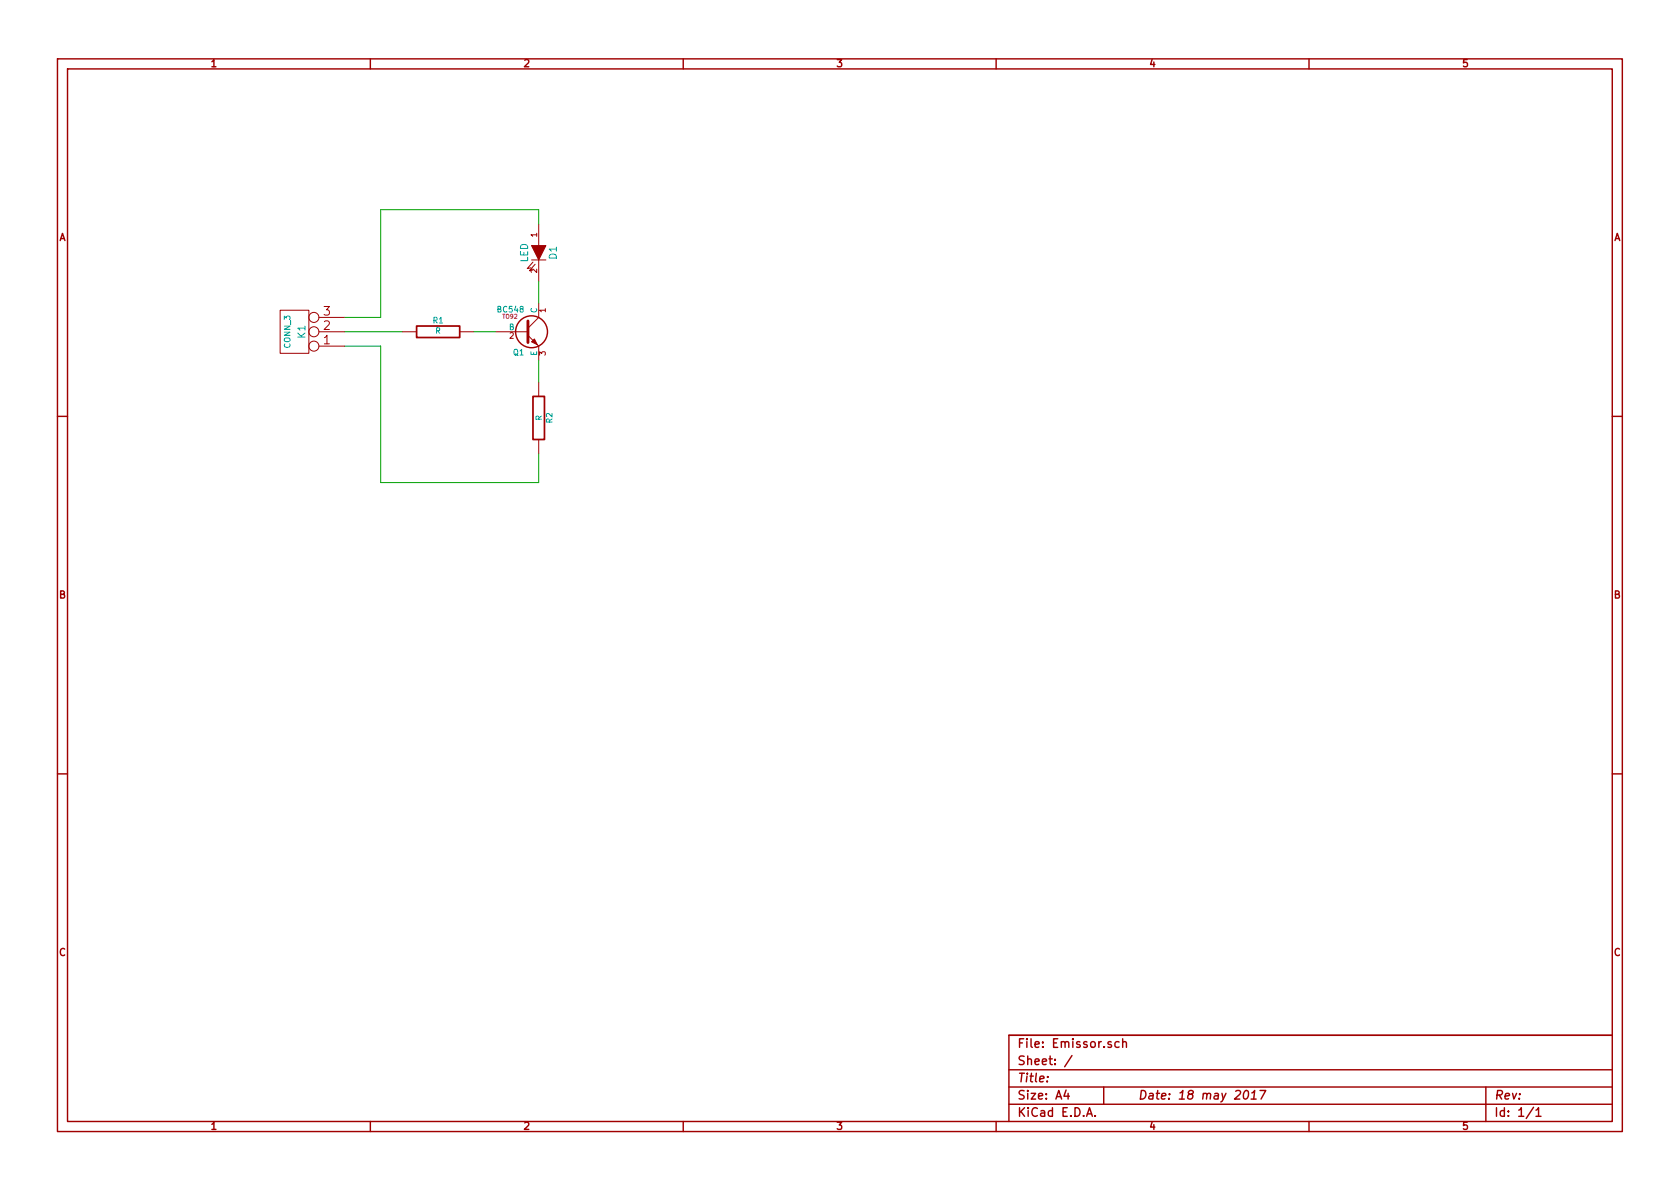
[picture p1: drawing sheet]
EESchema Schematic File Version 2
LIBS:power
LIBS:device
LIBS:transistors
LIBS:conn
LIBS:linear
LIBS:regul
LIBS:74xx
LIBS:cmos4000
LIBS:adc-dac
LIBS:memory
LIBS:xilinx
LIBS:special
LIBS:microcontrollers
LIBS:dsp
LIBS:microchip
LIBS:analog_switches
LIBS:motorola
LIBS:texas
LIBS:intel
LIBS:audio
LIBS:interface
LIBS:digital-audio
LIBS:philips
LIBS:display
LIBS:cypress
LIBS:siliconi
LIBS:opto
LIBS:atmel
LIBS:contrib
LIBS:valves
EELAYER 27 0
EELAYER END
$Descr A4 11693 8268
encoding utf-8
Sheet 1 1
Title ""
Date "18 may 2017"
Rev ""
Comp ""
Comment1 ""
Comment2 ""
Comment3 ""
Comment4 ""
$EndDescr
$Comp
L LED D1
U 1 1
P 3750 1750
F 0 "D1" H 3750 1850 50  0000 C CNN
F 1 "LED" H 3750 1650 50  0000 C CNN
F 2 "~" H 3750 1750 60  0000 C CNN
F 3 "~" H 3750 1750 60  0000 C CNN
	1    3750 1750
	0    1    1    0   
$EndComp
$Comp
L R R1
U 1 1
P 3050 2300
F 0 "R1" V 3130 2300 40  0000 C CNN
F 1 "R" V 3057 2301 40  0000 C CNN
F 2 "~" V 2980 2300 30  0000 C CNN
F 3 "~" H 3050 2300 30  0000 C CNN
	1    3050 2300
	0    -1   -1   0   
$EndComp
$Comp
L BC548 Q1
U 1 1
P 3650 2300
F 0 "Q1" H 3650 2151 40  0000 R CNN
F 1 "BC548" H 3650 2450 40  0000 R CNN
F 2 "TO92" H 3550 2402 29  0000 C CNN
F 3 "" H 3650 2300 60  0000 C CNN
	1    3650 2300
	1    0    0    -1  
$EndComp
Wire Wire Line
	3750 2100 3750 1950
Wire Wire Line
	3300 2300 3450 2300
$Comp
L R R2
U 1 1
P 3750 2900
F 0 "R2" V 3830 2900 40  0000 C CNN
F 1 "R" V 3757 2901 40  0000 C CNN
F 2 "~" V 3680 2900 30  0000 C CNN
F 3 "~" H 3750 2900 30  0000 C CNN
	1    3750 2900
	1    0    0    -1  
$EndComp
Wire Wire Line
	3750 2500 3750 2650
$Comp
L CONN_3 K1
U 1 1
P 2050 2300
F 0 "K1" V 2000 2300 50  0000 C CNN
F 1 "CONN_3" V 2100 2300 40  0000 C CNN
F 2 "" H 2050 2300 60  0000 C CNN
F 3 "" H 2050 2300 60  0000 C CNN
	1    2050 2300
	-1   0    0    1   
$EndComp
Wire Wire Line
	2400 2200 2650 2200
Wire Wire Line
	2650 2200 2650 1450
Wire Wire Line
	2650 1450 3750 1450
Wire Wire Line
	3750 1450 3750 1550
Wire Wire Line
	2400 2300 2800 2300
Wire Wire Line
	2400 2400 2650 2400
Wire Wire Line
	2650 2400 2650 3350
Wire Wire Line
	2650 3350 3750 3350
Wire Wire Line
	3750 3350 3750 3150
$EndSCHEMATC
